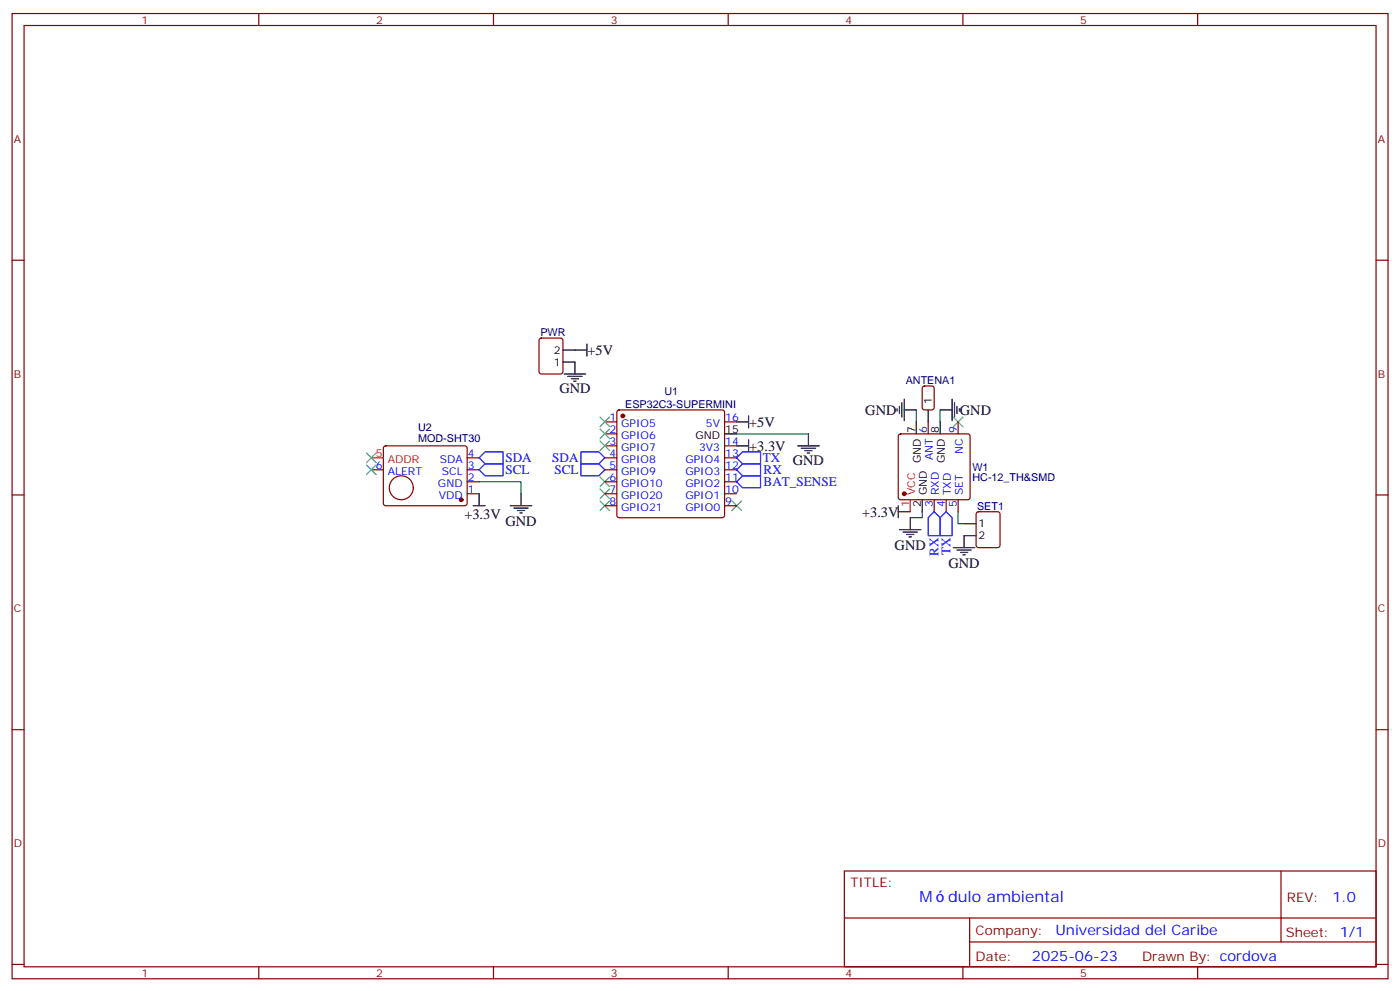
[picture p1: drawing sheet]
<svg xmlns="http://www.w3.org/2000/svg" width="412mm" height="292mm" viewBox="0 0 412 292" stroke-linecap="round" stroke-linejoin="round" font-family="sans-serif">
<g fill="none" stroke="#870000" stroke-width=".35">
<path d="M3.6 4h405.3v284.3h-405.3zM7.1 7.5h398.3v277.3h-398.3zM76.2 4v3.5M145.4 4v3.5M214.5 4v3.5M283.7 4v3.5M352.8 4v3.5M3.6 76.7h3.5M405.4 76.7h3.5M159 99.8l.5-.2h5.6l.7 .4v9.5l-.4 .6-5.9 .1-.7-.5v-9.4zM271.9 113.9l.5-.2h2.1l.6 .4 .1 6-.5 .6-2.3 .1-.7-.5v-5.9zM109.4 138.4h3.5"/>
<path d="M113.2 131.5l.4-.2h23.3l.5 .2 .2 .5v16.5l-.7 .5-23.5-.1-.5-.6v-16.3zM137.6 134.9h3.5M137.6 138.4h3.5M178.2 124.3h3.5M178.2 127.8h3.5M178.2 131.3h3.5M178.2 134.9h3.5M178.2 138.4h3.5M182 121l.4-.2h30.4l.5 .2 .2 .5v30.3l-.3 .5-.4 .2h-30.4l-.5-.2-.2-.5v-30.3zM213.5 124.3h3.5M213.5 131.3h3.5M213.5 134.9h3.5"/>
<path d="M213.5 138.4h3.5M264.9 128l.4-.2h19.8l.5 .2 .2 .5v18l-.2 .5-.5 .2h-19.8l-.5-.2-.2-.5v-18zM273.4 124.3v3.5M282.3 124.3v3.5M3.6 145.8h3.5M137.6 141.9h3.5M137.6 145.5h3.5M178.2 141.9h3.5M178.2 145.5h3.5M178.2 149h3.5M213.5 141.9h3.5M213.5 145.5h3.5"/>
<path d="M213.5 149h3.5M275.2 147.2v3.5M278.7 147.2v3.5M282.3 147.2v3.5M287.8 150.9l.5-.2h5.6l.6 .5 .1 9.4-.5 .7h-5.8l-.7-.4-.1-9.5zM405.4 145.8h3.5M3.6 214.9h3.5M405.4 214.9h3.5M248.7 256.6h156.7v28.2h-156.7zM377.4 256.6v20.9M248.8 270.4h156.4M285.7 277.5h119.5"/>
<path d="M285.7 270.4v14.1M3.6 284.1h3.5M76.2 284.8v3.5M145.4 284.8v3.5M214.5 284.8v3.5M283.7 284.8v3.5M352.8 284.8v3.5M405.4 284.1h3.5"/>
<circle cx="118.2" cy="143.7" r="3.5"/>
</g>
<g fill="none" stroke="#3c3" stroke-width=".35">
<path d="M108 137l2.8 2.8M108 133.5l2.8 2.8M110.8 137l-2.8 2.8M110.8 133.5l-2.8 2.8M176.8 129.9l2.8 2.9M176.8 126.4l2.8 2.8M176.8 122.9l2.8 2.8M179.6 129.9l-2.8 2.9M179.6 126.4l-2.8 2.8M179.6 122.9l-2.8 2.8M280.8 122.9l2.9 2.8M283.7 122.9l-2.9 2.8"/>
<path d="M176.8 140.5l2.8 2.8M176.8 144l2.8 2.9M176.8 147.6l2.8 2.8M179.6 140.5l-2.8 2.8M179.6 144l-2.8 2.9M179.6 147.6l-2.8 2.8M215.6 147.6l2.8 2.8M218.4 147.6l-2.8 2.8"/>
</g>
<g fill="none" stroke="#000" stroke-width=".35">
<path d="M165.8 106.6h3.6v3.6M165.8 103.1h7.1M166.2 110.2h6.3M167.3 110.9h4.2M168.3 111.6h2.1M169 112.3h.7M172.9 101.4v3.5M265 119.7v2.1M265.7 118.6v4.3M266.4 117.6v6.3M280.5 117.6v6.3M281.2 118.6v4.3"/>
<path d="M281.9 119.7v2.1M213.5 127.8h3.5M217 131.3h3.5M217 124.3h3.5M220.5 122.5v3.5M220.5 129.6v3.5M235 131.3h6.3M236 132h4.3M237.1 132.8h2.1M237.8 133.5h.7M238.2 127.8v3.5M264.3 120.4v.7"/>
<path d="M266.4 120.8h3.5M269.9 124.3v3.5M273.4 120.8v3.5M277 120.8h3.5M277 124.3v3.5M282.6 120.4v.7M139.4 149h3.5M141.1 145.5v3.5M150.3 149h6.4M151.4 149.7h4.2M152.4 150.4h2.2M153.1 151.1h.7"/>
<path d="M153.5 145.5v3.5M264.6 150.7h3.5M264.6 149v3.5M265 156h6.3M266 156.7h4.3M267.1 157.4h2.1M267.8 158.2h.7M268.1 152.5v3.5M271.7 147.2v3.5M284 154.3h3.5M287.5 157.8h-3.5v3.5M280.8 161.3h6.4"/>
<path d="M281.9 162h4.2M283 162.7h2.1M283.7 163.4h.7"/>
</g>
<path d="M217 127.8h21.2M269.9 120.8v3.5M277 120.8v3.5M141.1 141.9h12.4v3.6M271.7 150.7v1.8h-3.6M282.3 150.7v3.6h1.7" fill="none" stroke="#008700" stroke-width=".35"/>
<path d="M141.1 138.4l1.8-1.8h5.3v3.6h-5.3zM141.1 134.9l1.8-1.8h5.3v3.5h-5.3zM171.1 136.6h5.3l1.8 1.8-1.8 1.8h-5.3zM171.1 133.1h5.3l1.8 1.8-1.8 1.7h-5.3zM217 138.4l1.8-1.8h5.2v3.6h-5.2zM217 134.9l1.8-1.8h5.2v3.5h-5.2zM217 141.9l1.8-1.7h5.2v3.5h-5.2zM273.4 152.5l1.8-1.8 1.8 1.8v5.3h-3.6zM278.7 150.7l1.8 1.8v5.3h-3.5v-5.3z" fill="none" stroke="#00f" stroke-width=".35"/>
<g fill="#870000" stroke="#870000" stroke-width=".35">
<circle cx="266.4" cy="145.5" r=".53"/>
<circle cx="183.5" cy="122.5" r=".53"/>
<circle cx="135.9" cy="147.2" r=".53"/>
</g>
<path d="M109.4 134.9h3.5M268.1 147.2v3.5" fill="none" stroke="#f00" stroke-width=".35"/>
<g font-size="4.6" fill="#00f">
<text x="270.8" y="265.6">M</text>
<text x="279.3" y="265.6">dulo ambiental</text>
</g>
<g font-size="4.2">
<text x="173.1" y="104.5">+5V</text>
<text x="164.8" y="115.8">GND</text>
<text x="220.7" y="125.7">+5V</text>
<text x="254.9" y="122.2">GND</text>
<text x="282.8" y="122.2">GND</text>
<text x="220.7" y="132.8">+3.3V</text>
<text x="233.6" y="137">GND</text>
<text x="136.8" y="152.9">+3.3V</text>
<text x="148.9" y="155.1">GND</text>
<text x="254" y="152.2">+3.3V</text>
<text x="263.6" y="162.1">GND</text>
<text x="279.4" y="167.4">GND</text>
</g>
<g font-size="4.2" fill="#00f">
<text x="392.5" y="265.8">1.0</text>
<text x="310.9" y="275.4">Universidad del Caribe</text>
<text x="304" y="283.2">2025-06-23</text>
</g>
<g font-size="3.9" fill="#00f">
<text x="148.9" y="136.2">SDA</text>
<text x="162.7" y="136.1">SDA</text>
<text x="224.7" y="136.2">TX</text>
<text x="148.9" y="139.8">SCL</text>
<text x="163.4" y="139.7">SCL</text>
<text x="224.9" y="143.2">BAT_SENSE</text>
<text x="225" y="139.7">RX</text>
<text x="276.5" y="163.7" transform="rotate(-90 276.5 163.7)">RX</text>
<text x="280" y="163.5" transform="rotate(-90 280 163.5)">TX</text>
</g>
<g font-size="3.9" fill="#800">
<text x="250.5" y="261.2">TITLE:</text>
<text x="379.1" y="265.8">REV:</text>
<text x="287.4" y="275.4">Company:</text>
<text x="378.8" y="276">Sheet: 1/1</text>
<text x="287.4" y="283">Date:</text>
<text x="336.5" y="283.1">Drawn By: cordova</text>
</g>
<g font-size="3.2" fill="#800">
<text x="41.7" y="7">1</text>
<text x="110.8" y="7">2</text>
<text x="180" y="7">3</text>
<text x="249.1" y="7">4</text>
<text x="318.2" y="7">5</text>
<text x="4.1" y="42.1">A</text>
<text x="405.9" y="42.1">A</text>
<text x="4.1" y="111.2">B</text>
<text x="405.9" y="111.2">B</text>
<text x="4.1" y="180.4">C</text>
<text x="405.9" y="180.4">C</text>
<text x="4.1" y="249.5">D</text>
<text x="405.9" y="249.5">D</text>
<text x="41.7" y="287.8">1</text>
<text x="110.8" y="287.8">2</text>
<text x="180" y="287.8">3</text>
<text x="249.1" y="287.8">4</text>
<text x="318.2" y="287.8">5</text>
</g>
<g font-size="3.2" fill="#000080">
<text x="159.2" y="99">PWR</text>
<text x="266.8" y="113.1">ANTENA1</text>
<text x="195.7" y="116.5">U1</text>
<text x="184.2" y="120.2">ESP32C3-SUPERMINI</text>
<text x="123.2" y="130.3">MOD-SHT30</text>
<text x="123.2" y="127.1">U2</text>
<text x="286.5" y="141.8">HC-12_TH&amp;SMD</text>
<text x="286.5" y="138.7">W1</text>
<text x="287.8" y="150.2">SET1</text>
</g>
<g font-size="3.2">
<text x="163.1" y="107.7">1</text>
<text x="163.1" y="104.2">2</text>
<text x="274.5" y="119" transform="rotate(-90 274.5 119)">1</text>
<text x="204.9" y="129.2">GND</text>
<text x="213.6" y="127.5">15</text>
<text x="269.6" y="127.6" transform="rotate(-90 269.6 127.6)">7</text>
<text x="276.6" y="127.6" transform="rotate(-90 276.6 127.6)">8</text>
<text x="271.3" y="136.4" transform="rotate(-90 271.3 136.4)">GND</text>
<text x="278.4" y="136.4" transform="rotate(-90 278.4 136.4)">GND</text>
<text x="271.3" y="149.4" transform="rotate(-90 271.3 149.4)">2</text>
<text x="273.1" y="145.9" transform="rotate(-90 273.1 145.9)">GND</text>
<text x="288.3" y="155.3">1</text>
<text x="288.3" y="158.9">2</text>
</g>
<g font-size="3.2" fill="#00f">
<text x="179.5" y="123.9">1</text>
<text x="183" y="125.7">GPIO5</text>
<text x="208" y="125.7">5V</text>
<text x="213.6" y="123.9">16</text>
<text x="179.5" y="127.5">2</text>
<text x="179.5" y="131">3</text>
<text x="183" y="129.2">GPIO6</text>
<text x="213.6" y="131">14</text>
<text x="273.1" y="127.6" transform="rotate(-90 273.1 127.6)">6</text>
<text x="281.9" y="127.6" transform="rotate(-90 281.9 127.6)">9</text>
<text x="129.5" y="136.3">SDA</text>
<text x="137.8" y="134.5">4</text>
<text x="179.5" y="134.5">4</text>
<text x="183" y="132.8">GPIO7</text>
<text x="183" y="136.3">GPIO8</text>
<text x="201.9" y="136.3">GPIO4</text>
<text x="206" y="132.8">3V3</text>
<text x="213.6" y="134.5">13</text>
<text x="274.8" y="135.6" transform="rotate(-90 274.8 135.6)">ANT</text>
<text x="283.7" y="133.7" transform="rotate(-90 283.7 133.7)">NC</text>
<text x="110.7" y="138">6</text>
<text x="114.2" y="139.8">ALERT</text>
<text x="129" y="143.3">GND</text>
<text x="130.2" y="139.8">SCL</text>
<text x="137.8" y="141.6">2</text>
<text x="137.8" y="138">3</text>
<text x="179.5" y="138">5</text>
<text x="179.5" y="141.6">6</text>
<text x="183" y="139.8">GPIO9</text>
<text x="183" y="143.3">GPIO10</text>
<text x="201.9" y="143.3">GPIO2</text>
<text x="201.9" y="139.8">GPIO3</text>
<text x="213.6" y="141.6">11</text>
<text x="213.6" y="138">12</text>
<text x="129.3" y="146.9">VDD</text>
<text x="137.8" y="145.1">1</text>
<text x="179.5" y="145.1">7</text>
<text x="179.5" y="148.6">8</text>
<text x="183" y="146.9">GPIO20</text>
<text x="201.9" y="146.9">GPIO1</text>
<text x="213.6" y="148.6">9</text>
<text x="213.6" y="145.1">10</text>
<text x="274.8" y="149.4" transform="rotate(-90 274.8 149.4)">3</text>
<text x="276.6" y="145.9" transform="rotate(-90 276.6 145.9)">RXD</text>
<text x="278.4" y="149.4" transform="rotate(-90 278.4 149.4)">4</text>
<text x="280.1" y="145.9" transform="rotate(-90 280.1 145.9)">TXD</text>
<text x="281.9" y="149.4" transform="rotate(-90 281.9 149.4)">5</text>
<text x="283.7" y="145.9" transform="rotate(-90 283.7 145.9)">SET</text>
<text x="183" y="150.4">GPIO21</text>
<text x="201.9" y="150.4">GPIO0</text>
</g>
<g font-size="3.2" fill="#f00">
<text x="110.7" y="134.5">5</text>
<text x="114.2" y="136.3">ADDR</text>
<text x="267.8" y="149.4" transform="rotate(-90 267.8 149.4)">1</text>
<text x="269.6" y="145.9" transform="rotate(-90 269.6 145.9)">VCC</text>
</g>
</svg>
